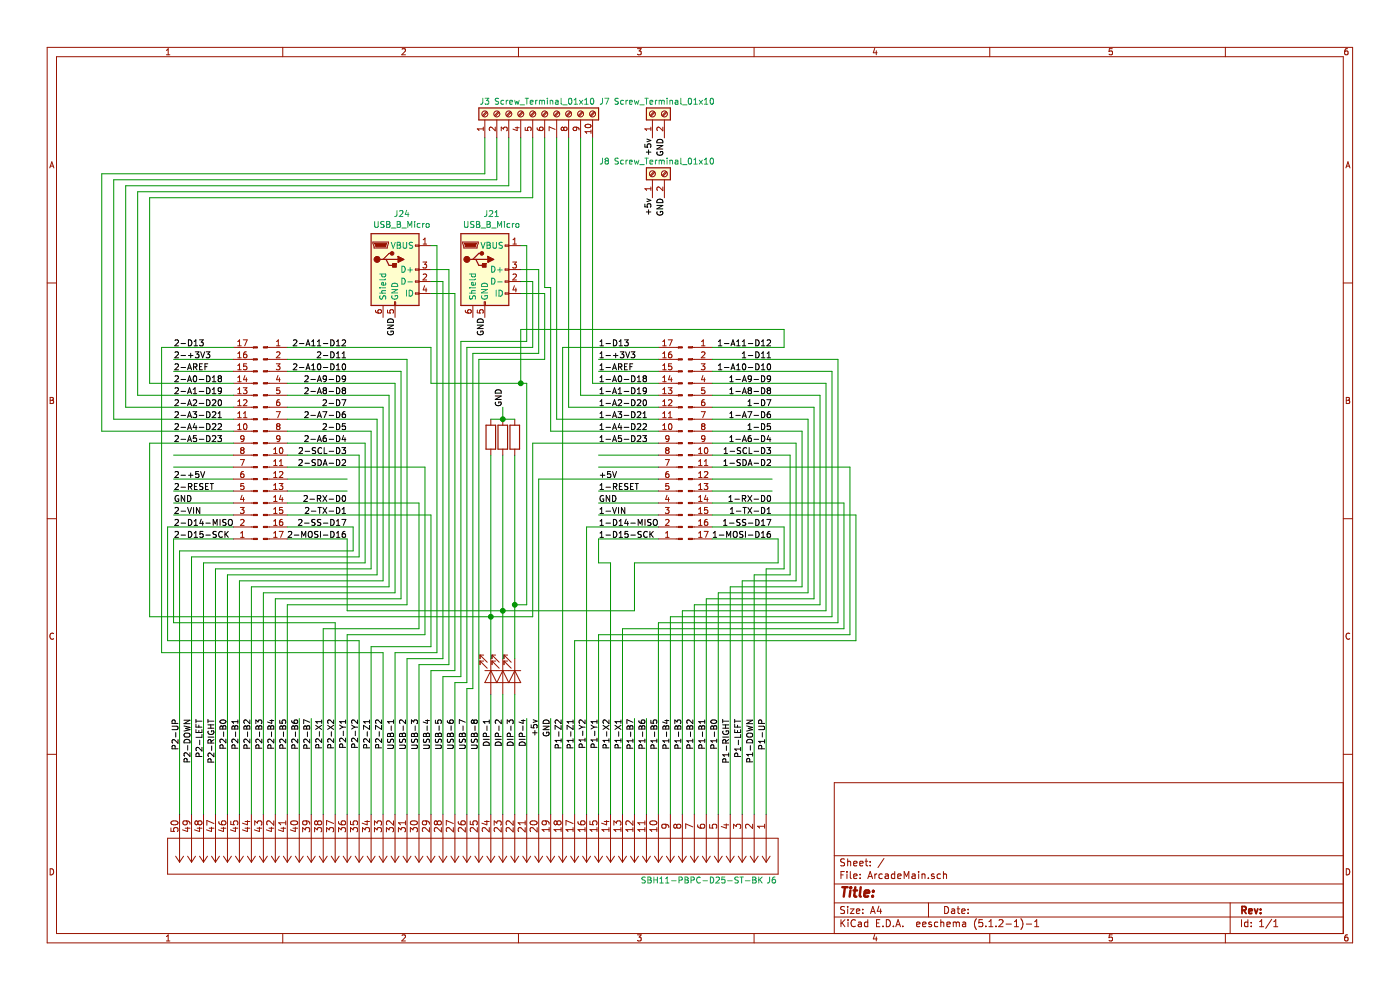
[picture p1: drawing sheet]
EESchema Schematic File Version 4
LIBS:ArcadeMain-cache
EELAYER 29 0
EELAYER END
$Descr A4 11693 8268
encoding utf-8
Sheet 1 1
Title ""
Date ""
Rev ""
Comp ""
Comment1 ""
Comment2 ""
Comment3 ""
Comment4 ""
$EndDescr
Text Label 5000 3000 0    50   ~ 0
1-+3V3
Text Label 5000 3200 0    50   ~ 0
1-A0-D18
Text Label 5000 3300 0    50   ~ 0
1-A1-D19
Text Label 5000 3400 0    50   ~ 0
1-A2-D20
Text Label 5000 3500 0    50   ~ 0
1-A3-D21
Text Label 5000 3600 0    50   ~ 0
1-A4-D22
Text Label 5000 3700 0    50   ~ 0
1-A5-D23
Text Label 5000 4000 0    50   ~ 0
+5V
Text Label 5000 4200 0    50   ~ 0
GND
Text Label 5000 4400 0    50   ~ 0
1-D14-MISO
Text Label 5000 4500 0    50   ~ 0
1-D15-SCK
Text Label 6450 2900 2    50   ~ 0
1-A11-D12
Text Label 6450 3000 2    50   ~ 0
1-D11
Text Label 6450 3100 2    50   ~ 0
1-A10-D10
Text Label 6450 3200 2    50   ~ 0
1-A9-D9
Text Label 6450 3300 2    50   ~ 0
1-A8-D8
Text Label 6450 3400 2    50   ~ 0
1-D7
Text Label 6450 3500 2    50   ~ 0
1-A7-D6
Text Label 6450 3600 2    50   ~ 0
1-D5
Text Label 6450 3700 2    50   ~ 0
1-A6-D4
Text Label 6450 3800 2    50   ~ 0
1-SCL-D3
Text Label 6450 3900 2    50   ~ 0
1-SDA-D2
Text Label 6450 4200 2    50   ~ 0
1-RX-D0
Text Label 6450 4300 2    50   ~ 0
1-TX-D1
Text Label 6450 4400 2    50   ~ 0
1-SS-D17
Text Label 6450 4500 2    50   ~ 0
1-MOSI-D16
Text Label 5000 4300 0    50   ~ 0
1-VIN
Text Label 5000 3100 0    50   ~ 0
1-AREF
$Comp
L Connector:Conn_01x17_Male J1
U 1 1
P 5700 3700
F 0 "J1" H 5808 4681 50  0001 C CNN
F 1 "Conn_01x17_Male" H 5808 4590 50  0001 C CNN
F 2 "Connector_PinHeader_2.54mm:PinHeader_1x17_P2.54mm_Vertical" H 5700 3700 50  0001 C CNN
F 3 "~" H 5700 3700 50  0001 C CNN
	1    5700 3700
	-1   0    0    1   
$EndComp
$Comp
L Connector:Conn_01x17_Male J2
U 1 1
P 5750 3700
F 0 "J2" H 5858 4681 50  0001 C CNN
F 1 "Conn_01x17_Male" H 5858 4590 50  0001 C CNN
F 2 "Connector_PinHeader_2.54mm:PinHeader_1x17_P2.54mm_Vertical" H 5750 3700 50  0001 C CNN
F 3 "~" H 5750 3700 50  0001 C CNN
	1    5750 3700
	1    0    0    -1  
$EndComp
Text Label 5000 2900 0    50   ~ 0
1-D13
$Comp
L Connector:USB_B_Micro J24
U 1 1
P 3300 2250
F 0 "J24" H 3357 2717 50  0000 C CNN
F 1 "USB_B_Micro" H 3357 2626 50  0000 C CNN
F 2 "ryan-common-library:GCT_USB3131-XX-0230-X_REVB" H 3450 2200 50  0001 C CNN
F 3 "~" H 3450 2200 50  0001 C CNN
	1    3300 2250
	1    0    0    -1  
$EndComp
$Comp
L Connector:USB_B_Micro J21
U 1 1
P 4050 2250
F 0 "J21" H 4107 2717 50  0000 C CNN
F 1 "USB_B_Micro" H 4107 2626 50  0000 C CNN
F 2 "ryan-common-library:GCT_USB3131-XX-0230-X_REVB" H 4200 2200 50  0001 C CNN
F 3 "~" H 4200 2200 50  0001 C CNN
	1    4050 2250
	1    0    0    -1  
$EndComp
Text Label 5000 4100 0    50   ~ 0
1-RESET
Wire Wire Line
	5000 4500 5500 4500
Wire Wire Line
	5000 4300 5500 4300
Wire Wire Line
	5000 4200 5500 4200
Wire Wire Line
	5000 4100 5500 4100
Wire Wire Line
	5000 3900 5500 3900
Wire Wire Line
	5000 3800 5500 3800
Wire Wire Line
	5000 3100 5500 3100
Wire Wire Line
	5000 3000 5500 3000
Wire Wire Line
	5950 4100 6450 4100
Wire Wire Line
	5950 4000 6450 4000
$Comp
L 2020-07-14_18-22-10:SBH11-PBPC-D25-ST-BK J6
U 1 1
P 6400 6800
F 0 "J6" V 6950 6800 50  0000 L CNN
F 1 "SBH11-PBPC-D25-ST-BK" V 6950 5750 50  0000 L CNN
F 2 "ul_SBH11PBPCD25STBK:SBH11-PBPC-D25-ST-BK" H 6400 6800 50  0001 C CNN
F 3 "~" H 6400 6800 50  0001 C CNN
	1    6400 6800
	0    1    1    0   
$EndComp
Text Label 4500 6000 3    50   ~ 0
+5v
Text Label 4600 6000 3    50   ~ 0
GND
Text Label 6400 6000 3    50   ~ 0
P1-UP
Text Label 6300 6000 3    50   ~ 0
P1-DOWN
Text Label 6200 6000 3    50   ~ 0
P1-LEFT
Text Label 6100 6000 3    50   ~ 0
P1-RIGHT
Text Label 6000 6000 3    50   ~ 0
P1-B0
Text Label 5900 6000 3    50   ~ 0
P1-B1
Text Label 5800 6000 3    50   ~ 0
P1-B2
Text Label 5700 6000 3    50   ~ 0
P1-B3
Text Label 5600 6000 3    50   ~ 0
P1-B4
Text Label 5500 6000 3    50   ~ 0
P1-B5
Text Label 5300 6000 3    50   ~ 0
P1-B7
Text Label 5100 6000 3    50   ~ 0
P1-X2
Text Label 5000 6000 3    50   ~ 0
P1-Y1
Text Label 4900 6000 3    50   ~ 0
P1-Y2
Text Label 4800 6000 3    50   ~ 0
P1-Z1
Text Label 4700 6000 3    50   ~ 0
P1-Z2
Text Label 1500 6000 3    50   ~ 0
P2-UP
Text Label 1600 6000 3    50   ~ 0
P2-DOWN
Text Label 1700 6000 3    50   ~ 0
P2-LEFT
Text Label 1800 6000 3    50   ~ 0
P2-RIGHT
Text Label 1900 6000 3    50   ~ 0
P2-B0
Text Label 2000 6000 3    50   ~ 0
P2-B1
Text Label 2100 6000 3    50   ~ 0
P2-B2
Text Label 2200 6000 3    50   ~ 0
P2-B3
Text Label 2300 6000 3    50   ~ 0
P2-B4
Text Label 2400 6000 3    50   ~ 0
P2-B5
Text Label 2500 6000 3    50   ~ 0
P2-B6
Text Label 5400 6000 3    50   ~ 0
P1-B6
Text Label 2700 6000 3    50   ~ 0
P2-X1
Text Label 2800 6000 3    50   ~ 0
P2-X2
Text Label 2900 6000 3    50   ~ 0
P2-Y1
Text Label 3000 6000 3    50   ~ 0
P2-Y2
Text Label 3100 6000 3    50   ~ 0
P2-Z1
Text Label 3200 6000 3    50   ~ 0
P2-Z2
Text Label 2600 6000 3    50   ~ 0
P2-B7
Text Label 5200 6000 3    50   ~ 0
P1-X1
Wire Wire Line
	4600 6800 4600 6000
Wire Wire Line
	6400 4750 6550 4750
Wire Wire Line
	6550 4750 6550 4400
Wire Wire Line
	5950 4400 6550 4400
Wire Wire Line
	6400 4750 6400 6800
Wire Wire Line
	6600 3800 6600 4800
Wire Wire Line
	6600 4800 6300 4800
Wire Wire Line
	5950 3800 6600 3800
Wire Wire Line
	6300 4800 6300 6800
Wire Wire Line
	6650 3700 6650 4850
Wire Wire Line
	6650 4850 6200 4850
Wire Wire Line
	5950 3700 6650 3700
Wire Wire Line
	6200 4850 6200 6800
Wire Wire Line
	6700 3600 6700 4900
Wire Wire Line
	6700 4900 6100 4900
Wire Wire Line
	5950 3600 6700 3600
Wire Wire Line
	6100 4900 6100 6800
Wire Wire Line
	6750 3500 6750 4950
Wire Wire Line
	6750 4950 6000 4950
Wire Wire Line
	5950 3500 6750 3500
Wire Wire Line
	6000 4950 6000 6800
Wire Wire Line
	6800 3400 6800 5000
Wire Wire Line
	6800 5000 5900 5000
Wire Wire Line
	5950 3400 6800 3400
Wire Wire Line
	5900 5000 5900 6800
Wire Wire Line
	6850 3300 6850 5050
Wire Wire Line
	6850 5050 5800 5050
Wire Wire Line
	5950 3300 6850 3300
Wire Wire Line
	5800 5050 5800 6800
Wire Wire Line
	6900 3200 6900 5100
Wire Wire Line
	6900 5100 5700 5100
Wire Wire Line
	5950 3200 6900 3200
Wire Wire Line
	5700 5100 5700 6800
Wire Wire Line
	6950 3100 6950 5150
Wire Wire Line
	6950 5150 5600 5150
Wire Wire Line
	5950 3100 6950 3100
Wire Wire Line
	5600 5150 5600 6800
Wire Wire Line
	7000 3000 7000 5200
Wire Wire Line
	7000 5200 5500 5200
Wire Wire Line
	5950 3000 7000 3000
Wire Wire Line
	5500 5200 5500 6800
Wire Wire Line
	5200 5250 7050 5250
Wire Wire Line
	7050 5250 7050 4200
Wire Wire Line
	5950 4200 7050 4200
Wire Wire Line
	5200 5250 5200 6800
Wire Wire Line
	5000 4500 5000 4700
Wire Wire Line
	5000 4700 5100 4700
Wire Wire Line
	5100 4700 5100 6800
Wire Wire Line
	7100 3900 7100 5300
Wire Wire Line
	7100 5300 5000 5300
Wire Wire Line
	5950 3900 7100 3900
Wire Wire Line
	5000 5300 5000 6800
Wire Wire Line
	4900 4400 5500 4400
Wire Wire Line
	4900 4400 4900 6800
Wire Wire Line
	7150 4300 7150 5350
Wire Wire Line
	7150 5350 4800 5350
Wire Wire Line
	5950 4300 7150 4300
Wire Wire Line
	4800 5350 4800 6800
Wire Wire Line
	4700 2900 5500 2900
Wire Wire Line
	4700 2900 4700 6800
Wire Wire Line
	5950 4500 6500 4500
Wire Wire Line
	1950 4500 1450 4500
Wire Wire Line
	1450 4200 1950 4200
Wire Wire Line
	1950 4000 1450 4000
Wire Wire Line
	2900 4500 2400 4500
Wire Wire Line
	2900 4100 2400 4100
Wire Wire Line
	2400 4000 2900 4000
Wire Wire Line
	1950 4300 1450 4300
Wire Wire Line
	1950 4100 1450 4100
Wire Wire Line
	1950 3900 1450 3900
Wire Wire Line
	1950 3800 1450 3800
Wire Wire Line
	1950 3100 1450 3100
Wire Wire Line
	1950 3000 1450 3000
Text Label 1450 2900 0    50   ~ 0
2-D13
$Comp
L Connector:Conn_01x17_Male J5
U 1 1
P 2200 3700
F 0 "J5" H 2308 4681 50  0001 C CNN
F 1 "Conn_01x17_Male" H 2308 4590 50  0001 C CNN
F 2 "Connector_PinHeader_2.54mm:PinHeader_1x17_P2.54mm_Vertical" H 2200 3700 50  0001 C CNN
F 3 "~" H 2200 3700 50  0001 C CNN
	1    2200 3700
	1    0    0    -1  
$EndComp
$Comp
L Connector:Conn_01x17_Male J4
U 1 1
P 2150 3700
F 0 "J4" H 2258 4681 50  0001 C CNN
F 1 "Conn_01x17_Male" H 2258 4590 50  0001 C CNN
F 2 "Connector_PinHeader_2.54mm:PinHeader_1x17_P2.54mm_Vertical" H 2150 3700 50  0001 C CNN
F 3 "~" H 2150 3700 50  0001 C CNN
	1    2150 3700
	-1   0    0    1   
$EndComp
Text Label 1450 3100 0    50   ~ 0
2-AREF
Text Label 1450 4100 0    50   ~ 0
2-RESET
Text Label 1450 4300 0    50   ~ 0
2-VIN
Text Label 2900 4500 2    50   ~ 0
2-MOSI-D16
Text Label 2900 4400 2    50   ~ 0
2-SS-D17
Text Label 2900 4300 2    50   ~ 0
2-TX-D1
Text Label 2900 4200 2    50   ~ 0
2-RX-D0
Text Label 2900 3900 2    50   ~ 0
2-SDA-D2
Text Label 2900 3800 2    50   ~ 0
2-SCL-D3
Text Label 2900 3700 2    50   ~ 0
2-A6-D4
Text Label 2900 3600 2    50   ~ 0
2-D5
Text Label 2900 3500 2    50   ~ 0
2-A7-D6
Text Label 2900 3400 2    50   ~ 0
2-D7
Text Label 2900 3300 2    50   ~ 0
2-A8-D8
Text Label 2900 3200 2    50   ~ 0
2-A9-D9
Text Label 2900 3100 2    50   ~ 0
2-A10-D10
Text Label 2900 3000 2    50   ~ 0
2-D11
Text Label 2900 2900 2    50   ~ 0
2-A11-D12
Text Label 1450 4500 0    50   ~ 0
2-D15-SCK
Text Label 1450 4400 0    50   ~ 0
2-D14-MISO
Text Label 1450 4200 0    50   ~ 0
GND
Text Label 1450 4000 0    50   ~ 0
2-+5V
Text Label 1450 3700 0    50   ~ 0
2-A5-D23
Text Label 1450 3600 0    50   ~ 0
2-A4-D22
Text Label 1450 3500 0    50   ~ 0
2-A3-D21
Text Label 1450 3400 0    50   ~ 0
2-A2-D20
Text Label 1450 3300 0    50   ~ 0
2-A1-D19
Text Label 1450 3200 0    50   ~ 0
2-A0-D18
Text Label 1450 3000 0    50   ~ 0
2-+3V3
Wire Wire Line
	2950 4400 2950 4600
Wire Wire Line
	2950 4600 1500 4600
Wire Wire Line
	1500 4600 1500 6800
Wire Wire Line
	2400 4400 2950 4400
Wire Wire Line
	1600 4650 3000 4650
Wire Wire Line
	3000 4650 3000 3800
Wire Wire Line
	1600 4650 1600 6800
Wire Wire Line
	2400 3800 3000 3800
Wire Wire Line
	3050 3700 3050 4700
Wire Wire Line
	3050 4700 1700 4700
Wire Wire Line
	1700 4700 1700 6800
Wire Wire Line
	2400 3700 3050 3700
Wire Wire Line
	1800 4750 3100 4750
Wire Wire Line
	3100 4750 3100 3600
Wire Wire Line
	1800 4750 1800 6800
Wire Wire Line
	2400 3600 3100 3600
Wire Wire Line
	3150 3500 3150 4800
Wire Wire Line
	3150 4800 1900 4800
Wire Wire Line
	1900 4800 1900 6800
Wire Wire Line
	2400 3500 3150 3500
Wire Wire Line
	2000 4850 3200 4850
Wire Wire Line
	3200 4850 3200 3400
Wire Wire Line
	2000 4850 2000 6800
Wire Wire Line
	2400 3400 3200 3400
Wire Wire Line
	3250 3300 3250 4900
Wire Wire Line
	3250 4900 2100 4900
Wire Wire Line
	2100 4900 2100 6800
Wire Wire Line
	2400 3300 3250 3300
Wire Wire Line
	2200 4950 3300 4950
Wire Wire Line
	3300 4950 3300 3200
Wire Wire Line
	2200 4950 2200 6800
Wire Wire Line
	2400 3200 3300 3200
Wire Wire Line
	3350 3100 3350 5000
Wire Wire Line
	3350 5000 2300 5000
Wire Wire Line
	2300 5000 2300 6800
Wire Wire Line
	2400 3100 3350 3100
Wire Wire Line
	2400 5050 3400 5050
Wire Wire Line
	3400 5050 3400 3000
Wire Wire Line
	2400 5050 2400 6800
Wire Wire Line
	2400 3000 3400 3000
Wire Wire Line
	3500 4200 3500 5250
Wire Wire Line
	2700 5250 2700 6800
Wire Wire Line
	2400 4200 3500 4200
Wire Wire Line
	1450 4500 1450 5200
Wire Wire Line
	1450 5200 2800 5200
Wire Wire Line
	2800 5200 2800 6800
Wire Wire Line
	3550 3900 3550 5300
Wire Wire Line
	2900 5300 2900 6800
Wire Wire Line
	2400 3900 3550 3900
Wire Wire Line
	3500 5250 2700 5250
Wire Wire Line
	2900 5300 3550 5300
Wire Wire Line
	1400 5350 3000 5350
Wire Wire Line
	3000 5350 3000 6800
Wire Wire Line
	1400 4400 1950 4400
Wire Wire Line
	1400 4400 1400 5350
Wire Wire Line
	3600 4300 3600 5400
Wire Wire Line
	3600 5400 3100 5400
Wire Wire Line
	3100 5400 3100 6800
Wire Wire Line
	2400 4300 3600 4300
Wire Wire Line
	1350 2900 1350 5450
Wire Wire Line
	1350 5450 3200 5450
Wire Wire Line
	3200 5450 3200 6800
Wire Wire Line
	1350 2900 1950 2900
Text Label 4000 6000 3    50   ~ 0
USB-8
Text Label 3900 6000 3    50   ~ 0
USB-7
Text Label 3800 6000 3    50   ~ 0
USB-6
Text Label 3700 6000 3    50   ~ 0
USB-5
Text Label 3600 6000 3    50   ~ 0
USB-4
Text Label 3500 6000 3    50   ~ 0
USB-3
Text Label 3400 6000 3    50   ~ 0
USB-2
Text Label 3300 6000 3    50   ~ 0
USB-1
Text Label 4400 6000 3    50   ~ 0
DIP-4
Text Label 4300 6000 3    50   ~ 0
DIP-3
Text Label 4200 6000 3    50   ~ 0
DIP-2
Text Label 4100 6000 3    50   ~ 0
DIP-1
Wire Wire Line
	4400 6800 4400 6000
Wire Wire Line
	3300 5450 3650 5450
Wire Wire Line
	3300 5450 3300 6800
Wire Wire Line
	3650 2050 3600 2050
Wire Wire Line
	3650 2050 3650 5450
Wire Wire Line
	3400 5500 3700 5500
Wire Wire Line
	3700 5500 3700 2350
Wire Wire Line
	3700 2350 3600 2350
Wire Wire Line
	3400 5500 3400 6800
Wire Wire Line
	3500 5550 3750 5550
Wire Wire Line
	3750 5550 3750 2250
Wire Wire Line
	3750 2250 3600 2250
Wire Wire Line
	3500 5550 3500 6800
Wire Wire Line
	3600 5600 3800 5600
Wire Wire Line
	3800 5600 3800 2450
Wire Wire Line
	3800 2450 3600 2450
Wire Wire Line
	3600 5600 3600 6800
Wire Wire Line
	3700 5650 3850 5650
Wire Wire Line
	3850 5650 3850 2850
Wire Wire Line
	3850 2850 4400 2850
Wire Wire Line
	4400 2850 4400 2050
Wire Wire Line
	4400 2050 4350 2050
Wire Wire Line
	3700 5650 3700 6800
Wire Wire Line
	3800 5700 3900 5700
Wire Wire Line
	3900 5700 3900 2900
Wire Wire Line
	3900 2900 4450 2900
Wire Wire Line
	4450 2900 4450 2350
Wire Wire Line
	4450 2350 4350 2350
Wire Wire Line
	3800 5700 3800 6800
Wire Wire Line
	3900 5750 3950 5750
Wire Wire Line
	3950 5750 3950 2950
Wire Wire Line
	3950 2950 4500 2950
Wire Wire Line
	4500 2950 4500 2250
Wire Wire Line
	4500 2250 4350 2250
Wire Wire Line
	3900 5750 3900 6800
Wire Wire Line
	4000 3000 4550 3000
Wire Wire Line
	4550 3000 4550 2450
Wire Wire Line
	4550 2450 4350 2450
Wire Wire Line
	4000 3000 4000 6800
Text Label 3300 2650 3    50   ~ 0
GND
Text Label 4050 2650 3    50   ~ 0
GND
$Comp
L Connector:Screw_Terminal_01x10 J3
U 1 1
P 4450 950
F 0 "J3" V 4550 1350 50  0000 C CNN
F 1 "Screw_Terminal_01x10" V 4550 850 50  0000 C CNN
F 2 "TB001-500-10BE:CUI_TB001-500-10BE" H 4450 950 50  0001 C CNN
F 3 "~" H 4450 950 50  0001 C CNN
	1    4450 950 
	0    -1   -1   0   
$EndComp
Wire Wire Line
	4950 3200 4950 1150
Wire Wire Line
	4950 3200 5500 3200
Wire Wire Line
	4850 1150 4850 3300
Wire Wire Line
	4850 3300 5500 3300
Wire Wire Line
	4750 3400 4750 1150
Wire Wire Line
	4750 3400 5500 3400
Wire Wire Line
	4650 3500 4650 1150
Wire Wire Line
	4650 3500 5500 3500
Wire Wire Line
	4550 1150 4550 2400
Wire Wire Line
	4550 2400 4600 2400
Wire Wire Line
	4600 2400 4600 3600
Wire Wire Line
	4600 3600 5500 3600
Wire Wire Line
	1250 3200 1250 1650
Wire Wire Line
	1250 1650 4450 1650
Wire Wire Line
	4450 1650 4450 1150
Wire Wire Line
	1250 3200 1950 3200
Wire Wire Line
	4350 1150 4350 1600
Wire Wire Line
	4350 1600 1150 1600
Wire Wire Line
	1150 1600 1150 3300
Wire Wire Line
	1150 3300 1950 3300
Wire Wire Line
	1050 3400 1050 1550
Wire Wire Line
	1050 1550 4250 1550
Wire Wire Line
	4250 1550 4250 1150
Wire Wire Line
	1050 3400 1950 3400
Wire Wire Line
	4150 1150 4150 1500
Wire Wire Line
	4150 1500 950  1500
Wire Wire Line
	950  1500 950  3500
Wire Wire Line
	950  3500 1950 3500
Wire Wire Line
	850  1450 4050 1450
Wire Wire Line
	4050 1450 4050 1150
Wire Wire Line
	850  3600 1950 3600
Wire Wire Line
	850  1450 850  3600
Wire Wire Line
	5400 6800 5400 6000
Wire Wire Line
	5300 6000 5300 6800
Wire Wire Line
	2600 6800 2600 6000
Wire Wire Line
	2500 6000 2500 6800
$Comp
L Device:LED D1
U 1 1
P 4100 5650
F 0 "D1" V 4047 5728 50  0001 L CNN
F 1 "LED" V 4138 5728 50  0001 L CNN
F 2 "LED_THT:LED_D3.0mm" H 4100 5650 50  0001 C CNN
F 3 "~" H 4100 5650 50  0001 C CNN
	1    4100 5650
	0    1    1    0   
$EndComp
$Comp
L Device:LED D2
U 1 1
P 4200 5650
F 0 "D2" V 4147 5728 50  0001 L CNN
F 1 "LED" V 4238 5728 50  0001 L CNN
F 2 "LED_THT:LED_D3.0mm" H 4200 5650 50  0001 C CNN
F 3 "~" H 4200 5650 50  0001 C CNN
	1    4200 5650
	0    1    1    0   
$EndComp
$Comp
L Device:LED D3
U 1 1
P 4300 5650
F 0 "D3" V 4247 5728 50  0001 L CNN
F 1 "LED" V 4338 5728 50  0001 L CNN
F 2 "LED_THT:LED_D3.0mm" H 4300 5650 50  0001 C CNN
F 3 "~" H 4300 5650 50  0001 C CNN
	1    4300 5650
	0    1    1    0   
$EndComp
Wire Wire Line
	4100 5800 4100 6800
Wire Wire Line
	4200 5800 4200 6800
Wire Wire Line
	4300 5800 4300 6800
$Comp
L Device:R R1
U 1 1
P 4100 3650
F 0 "R1" H 4170 3696 50  0001 L CNN
F 1 "220" H 4170 3605 50  0001 L CNN
F 2 "Resistor_THT:R_Axial_DIN0204_L3.6mm_D1.6mm_P7.62mm_Horizontal" V 4030 3650 50  0001 C CNN
F 3 "~" H 4100 3650 50  0001 C CNN
	1    4100 3650
	1    0    0    -1  
$EndComp
Wire Wire Line
	4100 3800 4100 5150
Wire Wire Line
	4200 3800 4200 5100
Wire Wire Line
	4300 3800 4300 5050
Wire Wire Line
	4450 3700 4450 5150
Wire Wire Line
	4450 5150 4100 5150
Wire Wire Line
	4450 3700 5500 3700
Connection ~ 4100 5150
Wire Wire Line
	4100 5150 4100 5500
Wire Wire Line
	4100 5150 1250 5150
Wire Wire Line
	1250 5150 1250 3700
Wire Wire Line
	1250 3700 1950 3700
Wire Wire Line
	6500 4500 6500 4700
Wire Wire Line
	6500 4700 5300 4700
Wire Wire Line
	5300 4700 5300 5100
Wire Wire Line
	5300 5100 4200 5100
Connection ~ 4200 5100
Wire Wire Line
	4200 5100 4200 5500
Wire Wire Line
	4200 5100 2900 5100
Wire Wire Line
	2900 5100 2900 4500
Wire Wire Line
	3600 2900 3600 3200
Wire Wire Line
	2400 2900 3600 2900
Wire Wire Line
	6550 2900 6550 2750
Wire Wire Line
	6550 2750 4350 2750
Wire Wire Line
	5950 2900 6550 2900
Wire Wire Line
	3600 3200 4350 3200
Wire Wire Line
	4400 3200 4400 5050
Wire Wire Line
	4400 5050 4300 5050
Connection ~ 4300 5050
Wire Wire Line
	4300 5050 4300 5500
$Comp
L Device:R R2
U 1 1
P 4200 3650
F 0 "R2" H 4270 3696 50  0001 L CNN
F 1 "220" H 4270 3605 50  0001 L CNN
F 2 "Resistor_THT:R_Axial_DIN0204_L3.6mm_D1.6mm_P7.62mm_Horizontal" V 4130 3650 50  0001 C CNN
F 3 "~" H 4200 3650 50  0001 C CNN
	1    4200 3650
	1    0    0    -1  
$EndComp
Text Label 4200 3400 1    50   ~ 0
GND
$Comp
L Device:R R3
U 1 1
P 4300 3650
F 0 "R3" H 4370 3696 50  0001 L CNN
F 1 "220" H 4370 3605 50  0001 L CNN
F 2 "Resistor_THT:R_Axial_DIN0204_L3.6mm_D1.6mm_P7.62mm_Horizontal" V 4230 3650 50  0001 C CNN
F 3 "~" H 4300 3650 50  0001 C CNN
	1    4300 3650
	1    0    0    -1  
$EndComp
Wire Wire Line
	4350 2750 4350 3200
Connection ~ 4350 3200
Wire Wire Line
	4350 3200 4400 3200
Wire Wire Line
	4100 3500 4200 3500
Wire Wire Line
	4200 3400 4200 3500
Connection ~ 4200 3500
Wire Wire Line
	4200 3500 4300 3500
$Comp
L Connector:Screw_Terminal_01x02 J7
U 1 1
P 5450 950
F 0 "J7" V 5550 1350 50  0000 C CNN
F 1 "Screw_Terminal_01x10" V 5550 850 50  0000 C CNN
F 2 "TB001-500-08BE:CUI_TB001-500-02BE" H 5450 950 50  0001 C CNN
F 3 "~" H 5450 950 50  0001 C CNN
	1    5450 950 
	0    -1   -1   0   
$EndComp
Text Label 5450 1150 3    50   ~ 0
+5v
Text Label 5550 1150 3    50   ~ 0
GND
$Comp
L Connector:Screw_Terminal_01x02 J8
U 1 1
P 5450 1450
F 0 "J8" V 5550 1850 50  0000 C CNN
F 1 "Screw_Terminal_01x10" V 5550 1350 50  0000 C CNN
F 2 "TB001-500-08BE:CUI_TB001-500-02BE" H 5450 1450 50  0001 C CNN
F 3 "~" H 5450 1450 50  0001 C CNN
	1    5450 1450
	0    -1   -1   0   
$EndComp
Text Label 5450 1650 3    50   ~ 0
+5v
Text Label 5550 1650 3    50   ~ 0
GND
Wire Wire Line
	4500 4000 5500 4000
Wire Wire Line
	4500 4000 4500 6800
$EndSCHEMATC
